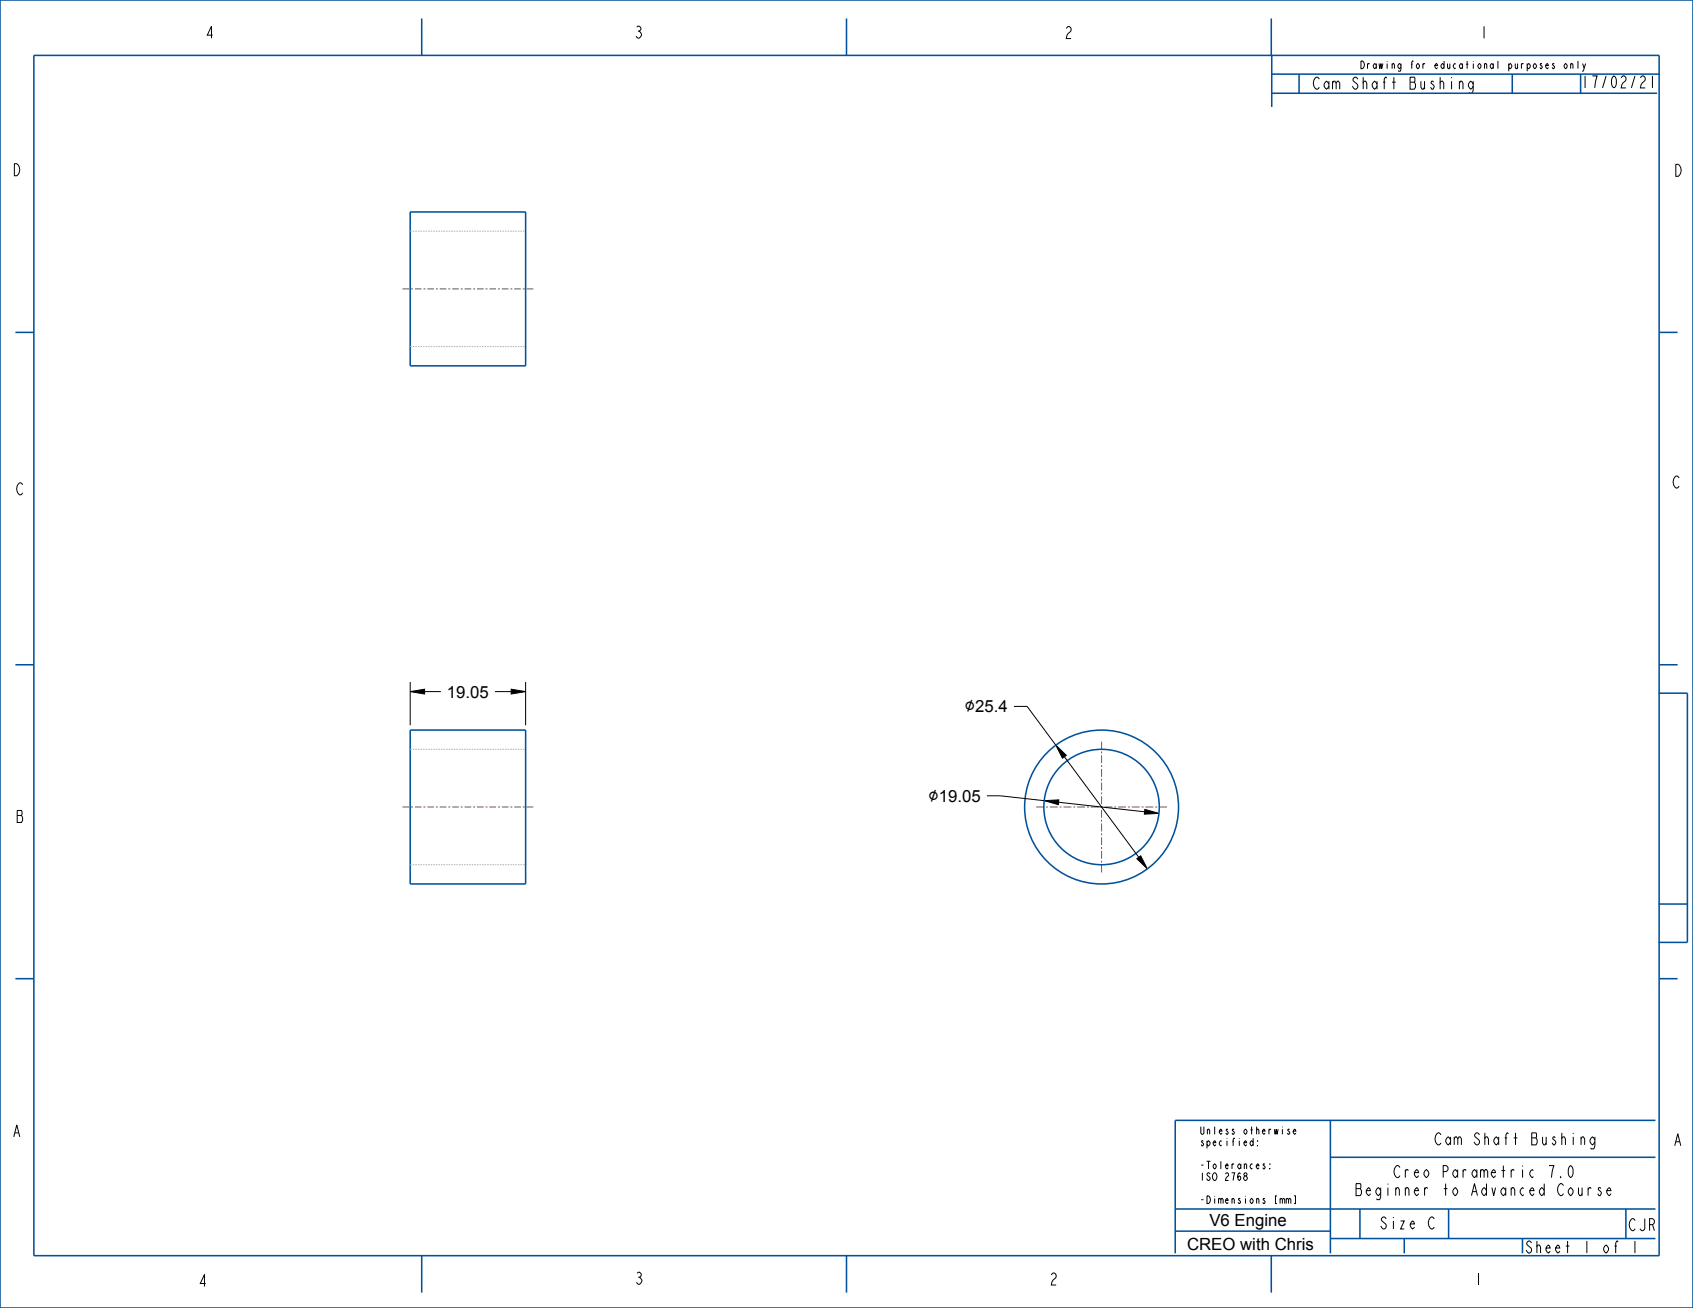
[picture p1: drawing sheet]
<svg xmlns="http://www.w3.org/2000/svg" width="559mm" height="432mm" viewBox="0 0 559 432" stroke-linecap="round" stroke-linejoin="round" font-family="sans-serif">
<path d="M135.4 228.3l4.8-.8v1.6zM168.7 227.5l4.8 .8-4.8 .8zM348.5 246l3.5 3.4-1.3 .9zM344.7 264.3l4.8-.2-.2 1.5zM377.9 267.2l4.6 1.3-4.8 .3zM375.2 283.5l1.3-1 2.2 4.3z" fill="#000"/>
<g fill="none" stroke="#000" stroke-width=".33">
<path d="M523.4 21l-.5 1.5M135.4 228.3l4.8-.8v1.6zM135.4 225.1v14.3M140.2 228.3h5.3M163.4 228.3h5.3M168.7 227.5l4.8 .8-4.8 .8zM173.5 225.1v14.3M334.7 233.2h4.3l9.5 12.8M348.5 246l3.5 3.4-1.3 .9zM351.3 249.8l24.6 33.2M325.8 262.7h4.3l14.6 1.6M344.7 264.3l4.8-.2-.2 1.5z"/>
<path d="M349.4 264.8l28.4 3.2M377.9 267.2l4.6 1.3-4.8 .3zM375.2 283.5l1.3-1 2.2 4.3z"/>
</g>
<g fill="none" stroke="#00509b" stroke-width=".51">
<path d="M0 0h558.8v431.8h-558.8zM11.2 18.3h536.4v396.2h-536.4zM139.2 6.1v12.2M279.4 6.1v12.2M419.6 6.1v12.2M419.8 18.2v17.1M419.8 30.8h127.2M419.8 24.5h128.1M428.8 24.5v6.3M499.1 24.5v6.3M135.4 70h38.1v50.8h-38.1zM5.1 109.7h6.1"/>
<path d="M547.6 109.7h6.1M5.1 219.5h6.1M547.6 219.5h6.1M547.5 228.8h9.4v82.3h-9.4M135.4 241h38.1v50.8h-38.1zM547.5 298.4h9.4M5.1 323.1h6.1M547.6 323.1h6.1M439.1 369.9v43.8M546.4 369.9h-158.5v43.8M387.9 399.1h158.5M439.1 382h107.3"/>
<path d="M448.9 399.1v9.8M478.1 399.1v9.8M536.7 399.1v9.8M139.2 414.5v12.2M279.4 414.5v12.2M387.9 406.4h51.2M419.6 414.5v12.2M439.1 408.9h107.3M463.5 408.9v4.8"/>
<circle cx="363.6" cy="266.4" r="25.4"/>
<circle cx="363.6" cy="266.4" r="19.1"/>
</g>
<g fill="none" stroke="#afafb4" stroke-width=".33">
<path d="M135.4 76.3h.5M136.2 76.3h.5M137.1 76.3h.5M137.9 76.3h.5M138.8 76.3h.5M139.6 76.3h.5M140.5 76.3h.5M141.3 76.3h.5M142.2 76.3h.5M143 76.3h.5M143.9 76.3h.5M144.7 76.3h.5"/>
<path d="M145.5 76.3h.6M146.4 76.3h.5M147.2 76.3h.5M148.1 76.3h.5M148.9 76.3h.5M149.8 76.3h.5M150.6 76.3h.5M151.5 76.3h.5M152.3 76.3h.5M153.2 76.3h.5M154 76.3h.5M154.9 76.3h.5"/>
<path d="M155.7 76.3h.5M156.6 76.3h.5M157.4 76.3h.5M158.2 76.3h.6M159.1 76.3h.5M159.9 76.3h.5M160.8 76.3h.5M161.6 76.3h.5M162.5 76.3h.5M163.3 76.3h.5M164.2 76.3h.5M165 76.3h.5"/>
<path d="M165.9 76.3h.5M166.7 76.3h.5M167.6 76.3h.5M168.4 76.3h.5M169.3 76.3h.5M170.1 76.3h.5M170.9 76.3h.6M171.8 76.3h.5M172.6 76.3h.5M135.4 114.4h.5M136.2 114.4h.5M137.1 114.4h.5"/>
<path d="M137.9 114.4h.5M138.8 114.4h.5M139.6 114.4h.5M140.5 114.4h.5M141.3 114.4h.5M142.2 114.4h.5M143 114.4h.5M143.9 114.4h.5M144.7 114.4h.5M145.5 114.4h.6M146.4 114.4h.5M147.2 114.4h.5"/>
<path d="M148.1 114.4h.5M148.9 114.4h.5M149.8 114.4h.5M150.6 114.4h.5M151.5 114.4h.5M152.3 114.4h.5M153.2 114.4h.5M154 114.4h.5M154.9 114.4h.5M155.7 114.4h.5M156.6 114.4h.5M157.4 114.4h.5"/>
<path d="M158.2 114.4h.6M159.1 114.4h.5M159.9 114.4h.5M160.8 114.4h.5M161.6 114.4h.5M162.5 114.4h.5M163.3 114.4h.5M164.2 114.4h.5M165 114.4h.5M165.9 114.4h.5M166.7 114.4h.5M167.6 114.4h.5"/>
<path d="M168.4 114.4h.5M169.3 114.4h.5M170.1 114.4h.5M170.9 114.4h.6M171.8 114.4h.5M172.6 114.4h.5M135.4 247.4h.5M136.2 247.4h.5M137.1 247.4h.5M137.9 247.4h.5M138.8 247.4h.5M139.6 247.4h.5"/>
<path d="M140.5 247.4h.5M141.3 247.4h.5M142.2 247.4h.5M143 247.4h.5M143.9 247.4h.5M144.7 247.4h.5M145.5 247.4h.6M146.4 247.4h.5M147.2 247.4h.5M148.1 247.4h.5M148.9 247.4h.5M149.8 247.4h.5"/>
<path d="M150.6 247.4h.5M151.5 247.4h.5M152.3 247.4h.5M153.2 247.4h.5M154 247.4h.5M154.9 247.4h.5M155.7 247.4h.5M156.6 247.4h.5M157.4 247.4h.5M158.2 247.4h.6M159.1 247.4h.5M159.9 247.4h.5"/>
<path d="M160.8 247.4h.5M161.6 247.4h.5M162.5 247.4h.5M163.3 247.4h.5M164.2 247.4h.5M165 247.4h.5M165.9 247.4h.5M166.7 247.4h.5M167.6 247.4h.5M168.4 247.4h.5M169.3 247.4h.5M170.1 247.4h.5"/>
<path d="M170.9 247.4h.6M171.8 247.4h.5M172.6 247.4h.5M135.4 285.5h.5M136.2 285.5h.5M137.1 285.5h.5M137.9 285.5h.5M138.8 285.5h.5M139.6 285.5h.5M140.5 285.5h.5M141.3 285.5h.5M142.2 285.5h.5"/>
<path d="M143 285.5h.5M143.9 285.5h.5M144.7 285.5h.5M145.5 285.5h.6M146.4 285.5h.5M147.2 285.5h.5M148.1 285.5h.5M148.9 285.5h.5M149.8 285.5h.5M150.6 285.5h.5M151.5 285.5h.5M152.3 285.5h.5"/>
<path d="M153.2 285.5h.5M154 285.5h.5M154.9 285.5h.5M155.7 285.5h.5M156.6 285.5h.5M157.4 285.5h.5M158.2 285.5h.6M159.1 285.5h.5M159.9 285.5h.5M160.8 285.5h.5M161.6 285.5h.5M162.5 285.5h.5"/>
<path d="M163.3 285.5h.5M164.2 285.5h.5M165 285.5h.5M165.9 285.5h.5M166.7 285.5h.5M167.6 285.5h.5M168.4 285.5h.5M169.3 285.5h.5M170.1 285.5h.5M170.9 285.5h.6M171.8 285.5h.5M172.6 285.5h.5"/>
</g>
<g fill="none" stroke="#785055" stroke-width=".33">
<path d="M132.8 95.4h2.2M135.7 95.4h.6M136.9 95.4h2.2M139.8 95.4h.6M141 95.4h2.2M143.9 95.4h.6M145.1 95.4h2.2M148 95.4h.6M149.2 95.4h2.2M152.1 95.4h.6M153.3 95.4h2.2M156.2 95.4h.6"/>
<path d="M157.4 95.4h2.2M160.3 95.4h.6M161.5 95.4h2.2M164.4 95.4h.6M165.6 95.4h2.2M168.5 95.4h.6M169.7 95.4h2.2M172.6 95.4h.6M173.8 95.4h2.2M363.6 244.8v2.6M363.6 248.1v.6M363.6 249.3v2.6"/>
<path d="M363.6 252.6v.6M363.6 253.8v2.6M363.6 257.1v.6M363.6 258.4v2.6M132.8 266.4h2.2M135.7 266.4h.6M136.9 266.4h2.2M139.8 266.4h.6M141 266.4h2.2M143.9 266.4h.6M145.1 266.4h2.2M148 266.4h.6"/>
<path d="M149.2 266.4h2.2M152.1 266.4h.6M153.3 266.4h2.2M156.2 266.4h.6M157.4 266.4h2.2M160.3 266.4h.6M161.5 266.4h2.2M164.4 266.4h.6M165.6 266.4h2.2M168.5 266.4h.6M169.7 266.4h2.2M172.6 266.4h.6"/>
<path d="M173.8 266.4h2.2M342 266.4h2.6M345.2 266.4h.7M346.5 266.4h2.6M349.8 266.4h.6M351 266.4h2.6M354.3 266.4h.6M355.5 266.4h2.6M358.8 266.4h.6M360 266.4h2.6M363.3 266.4h.6M363.6 261.6v.6"/>
<path d="M363.6 262.9v2.6M363.6 266.1v.6M363.6 267.4v2.6M363.6 270.6v.6M363.6 271.9v2.6M363.6 275.1v.7M363.6 276.4v2.6M363.6 279.6v.7M364.5 266.4h2.7M367.8 266.4h.6M369.1 266.4h2.6M372.3 266.4h.6"/>
<path d="M373.6 266.4h2.6M376.8 266.4h.6M378.1 266.4h2.6M381.3 266.4h.6M382.6 266.4h2.6M363.6 280.9v2.6M363.6 284.1v.7M363.6 285.4v2.6"/>
</g>
<g font-size="6">
<text x="318.3" y="235.2">⌀25.4</text>
<text x="306.3" y="264.7">⌀19.05</text>
</g>
<g font-size="5.5">
<text x="147.5" y="230.3">19.05</text>
<text x="399.2" y="404.6">V6 Engine</text>
<text x="391.8" y="412.6">CREO with Chris</text>
</g>
<g font-size="5.2">
<text x="67.6" y="12.6">4</text>
<text x="209.2" y="12.6">3</text>
<text x="351.1" y="12.7">2</text>
<text x="488.2" y="12.6">1</text>
<text x="433.1" y="29.4">Cam Shaft Bushing</text>
<text x="3.9" y="58">D</text>
<text x="552.3" y="58.2">D</text>
<text x="551.8" y="161.1">C</text>
<text x="5.1" y="163.4">C</text>
<text x="5.1" y="271.5">B</text>
<text x="3.9" y="375.3">A</text>
<text x="473.2" y="378">Cam Shaft Bushing</text>
<text x="552.2" y="378.2">A</text>
<text x="460.4" y="388.8">Creo Parametric 7.0</text>
<text x="448.1" y="394.7">Beginner to Advanced Course</text>
<text x="455.2" y="405.7">Size C</text>
<text x="537.3" y="406.3">CJR</text>
<text x="65.3" y="424.7">4</text>
<text x="209.3" y="424">3</text>
<text x="346.2" y="424.2">2</text>
<text x="486.4" y="424.2">1</text>
</g>
<g font-size="5.2" fill="#00509b">
<text x="521.6" y="29">17/02/21</text>
<text x="503.1" y="413.7">Sheet 1 of 1</text>
</g>
<g font-size="3.3">
<text x="448.7" y="22.7">Drawing for educational purposes only</text>
<text x="395.8" y="374.5">Unless otherwise</text>
<text x="395.8" y="378.3">specified:</text>
<text x="395.8" y="385.9">-Tolerances:</text>
<text x="395.8" y="389.7">ISO 2768</text>
<text x="395.8" y="397.3">-Dimensions [mm]</text>
</g>
</svg>
